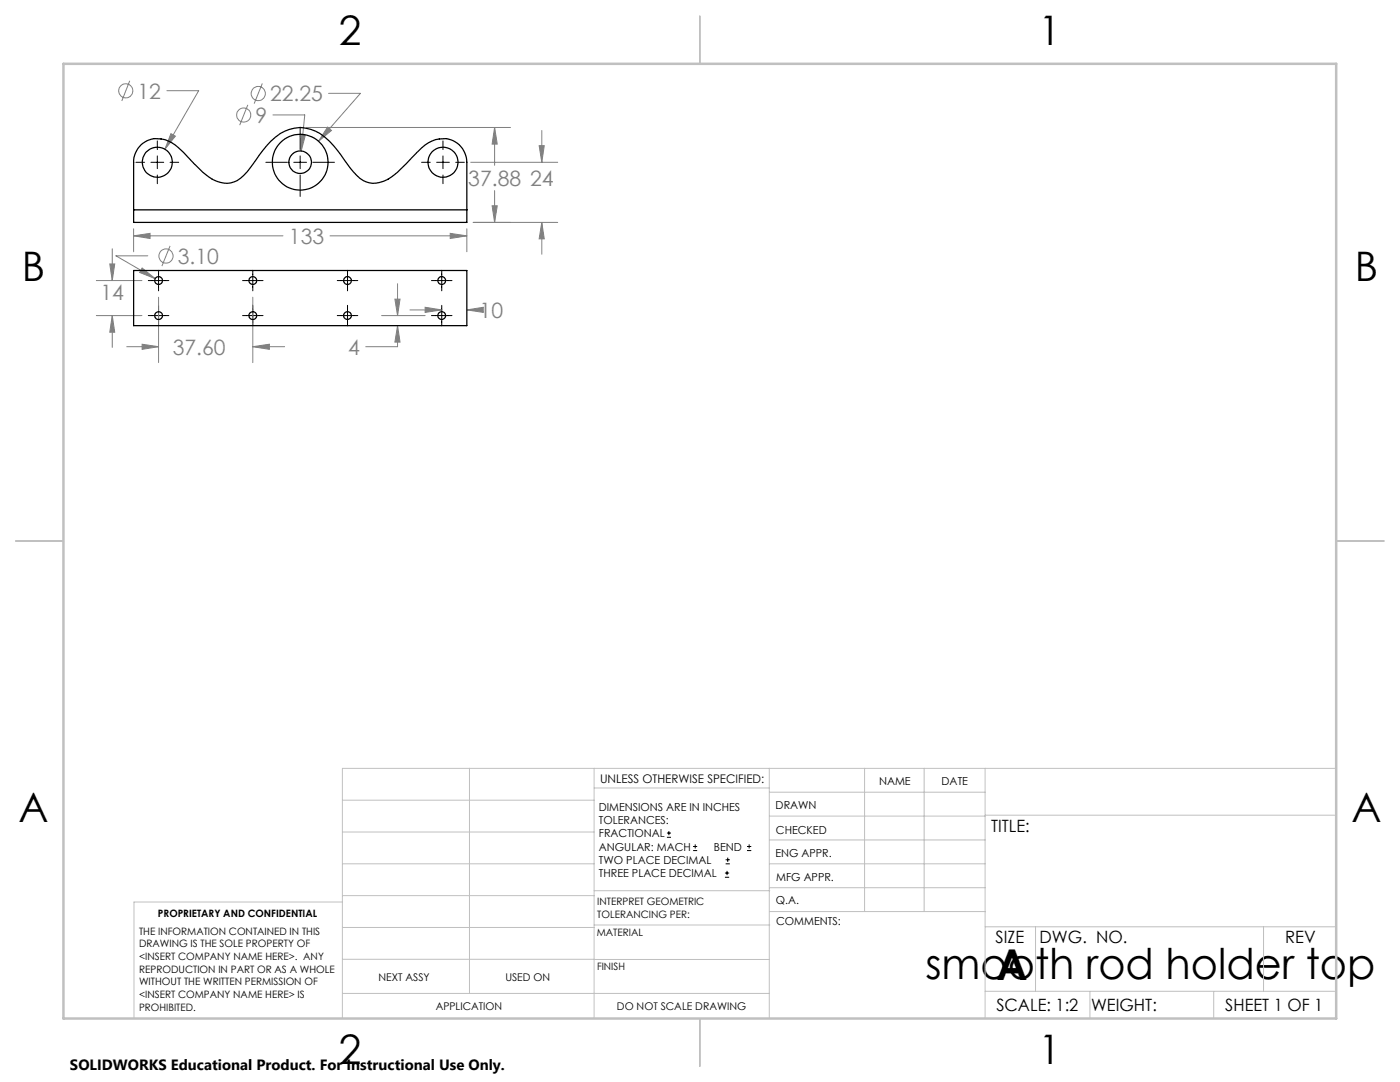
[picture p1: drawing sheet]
<svg xmlns="http://www.w3.org/2000/svg" width="279mm" height="216mm" viewBox="0 0 279 216" stroke-linecap="round" stroke-linejoin="round" font-family="sans-serif">
<g fill="none" stroke="#808080" stroke-width=".2">
<path d="M25.9 16.1l-1.6 4M33.3 18.1h6.4l-6.8 11.7M52.4 16.7l-1.7 4M65.6 18.6h6.3l-8.3 9.6M34.1 26.7l.9 .5-2.1 2.6zM49.5 20.9l-1.7 4.1M54.5 22.9h6.3l-.7 7.2M59.9 26.8l1.1 .1-.9 3.2zM61.2 25.4h40.7M65.4 25.4l.7 .6-2.5 2.2zM93.9 32.4h17.4M98.7 25.4l.5 3.4h-1z"/>
<path d="M98.7 25.4v7.6M98.7 38v6.4M107.6 29.1h1l-.5 3.3zM108.1 26v6.4M19.2 56h9.1M21.9 52.7h1l-.5 3.3zM22.4 49.6v6.4M26.7 47.1l3.3-.5v1zM26.7 45.6v4.6M26.7 47.1h29.8M28.4 53.5l2.6 2.1-3.1-1.2zM29.5 51h-6.4l7.9 4.6"/>
<path d="M31.6 59.3v13.1M33.9 49.1l-1.6 4M50.4 59.3v13.1M65.9 47.1h27.3M78.8 59.7h1l-.5 3.3zM79.3 56.6v6.4M89.9 46.6l3.3 .5-3.3 .5zM93.2 45.6v4.6M94.4 44.4h16.9M98.2 41.1h1l-.5 3.3zM108.1 44.4l.5 3.3h-1zM108.1 44.4v6.3"/>
<path d="M19.2 63h9.1M22.4 63l.5 3.3h-1zM22.4 63v6.3M25.3 69.2h6.3M28.4 68.7l3.2 .5-3.2 .5zM50.4 69.2l3.4-.5v1zM50.4 69.2h6.4M76.2 63h8.6M79.3 65l.5 3.3h-1zM79.3 65v4.2h-6.3M81.8 61.8h6.4M84.8 61.3l3.4 .5-3.4 .5z"/>
<path d="M93.2 61.8l3.2-.5v1zM93.2 61.8h1.3"/>
<circle cx="25.1" cy="18.1" r="1.42"/>
<circle cx="51.5" cy="18.7" r="1.41"/>
<circle cx="48.6" cy="23" r="1.42"/>
<circle cx="33.1" cy="51.1" r="1.41"/>
</g>
<g fill="none" stroke="#000" stroke-width=".2">
<path d="M27.1 32.4h1.8M30.1 32.4h2.6M31.4 28.1v1.7M31.4 31.1v2.6M31.4 34.9v1.8M33.9 32.4h1.8M53.1 32.4h4.3M58.6 32.4h2.6M59.9 25.5v4.3M59.9 31.1v2.6M59.9 34.9v4.3M62.4 32.4h4.3"/>
<path d="M84.1 32.4h1.8M87.1 32.4h2.6M88.4 28.1v1.7M88.4 31.1v2.6M88.4 34.9v1.8M90.9 32.4h1.8M29.6 56h4.1M31.6 53.9v4.1M48.4 56h4.1M50.4 53.9v4.1M67.3 56h4.1M69.4 53.9v4.1"/>
<path d="M86.1 56h4.1M88.2 53.9v4.1M29.6 63h4.1M31.6 60.9v4.1M48.4 63h4.1M50.4 60.9v4.1M67.3 63h4.1M69.4 60.9v4.1M86.1 63h4.1M88.2 60.9v4.1M133.1 167.1h.8M133.1 166.2h.8"/>
<path d="M133.5 165.8v.9M138.3 169.7h.8M138.3 168.9h.8M138.7 168.5v.8M144.7 175h.8M144.7 174.2h.8M144.8 172.4h.9M144.8 171.6h.9M145.1 173.8v.8M145.2 171.1v.9M149.1 169.7h.8M149.1 168.9h.8"/>
<path d="M149.5 168.5v.8"/>
</g>
<g fill="none" stroke="#c0c0c0" stroke-width=".2">
<path d="M68.3 159.7h50.3M93.7 153.3v44.9M118.6 153.3v49.9M118.6 157.2h34.9M153.5 153.3v49.9M153.5 158.1h43.1M172.5 153.3v28.6M184.4 153.3v28.6M196.6 153.3v49.9M266.7 153.3h-198.4v49.9M68.3 178.7h50.3M68.3 172.4h50.3"/>
<path d="M68.3 166h50.3M68.3 180h-41.6v23.2M118.6 177.7h35M153.5 167.6h43.1M153.5 162.8h43.1M153.5 172.4h43.1M153.5 177.1h43.1M196.6 162.7h70.1M68.3 198.2h85.2M68.3 191.4l85.2 .1M68.3 185.1h50.3M118.6 184.6h35"/>
<path d="M153.6 181.9h43M196.6 197.8h70.1M196.6 184.9h70.1M206.7 184.9v12.9M217.5 197.8v5.4M242.2 197.8v5.4M252.2 184.9v12.9"/>
</g>
<path d="M139.7 3.2v9.5M3.1 107.9h9.6M266.7 107.9h9.5M139.7 203.2v9.6" fill="none" stroke="#c0c0c0" stroke-width=".25"/>
<path d="M12.7 12.7h254v190.5h-254z" fill="none" stroke="#c0c0c0" stroke-width=".5"/>
<path d="M28.4 53.5l-.5 .9 3.1 1.2zM28.4 68.7l3.2 .5-3.2 .5zM50.4 69.2l3.4-.5v1zM22.4 63l.5 3.3h-1zM21.9 52.7h1l-.5 3.3zM84.8 61.3l3.4 .5-3.4 .5zM93.2 61.8l3.2-.5v1zM78.8 59.7h1l-.5 3.3zM79.3 65l.5 3.3h-1zM34.1 26.7l-1.2 3.1 2.1-2.6zM65.4 25.4l-1.8 2.8 2.5-2.2zM59.9 26.8l.2 3.3 .9-3.2zM89.9 46.6l3.3 .5-3.3 .5zM26.7 47.1l3.3-.5v1zM98.2 41.1h1l-.5 3.3zM98.7 25.4l.5 3.4h-1zM108.1 44.4l.5 3.3h-1zM107.6 29.1h1l-.5 3.3z" fill="#808080"/>
<g fill="none" stroke="#000" stroke-width=".25">
<path d="M28.2 28.9a5.1 5.1 0 0 1 6.8 0l1.6 1.5 3.4 3.5a7.2 7.2 0 0 0 6.1 2.6 6.6 6.6 0 0 0 3.8-3 26.5 26.5 0 0 1 6.1-6.9 7.6 7.6 0 0 1 9.8 1.6l1.6 1.9 2.5 3.4a6.3 6.3 0 0 0 4.5 3.1 7.6 7.6 0 0 0 5.4-2.7l2.4-2.4a13.1 13.1 0 0 1 4-3.3 4.8 4.8 0 0 1 7 4.2v12h-66.5v-12a4.8 4.8 0 0 1 1.5-3.5zM26.7 54h66.5v11h-66.5zM26.7 41.9h66.5"/>
<circle cx="31.4" cy="32.4" r="2.99"/>
<circle cx="59.9" cy="32.4" r="2.25"/>
<circle cx="59.9" cy="32.4" r="5.6"/>
<circle cx="88.4" cy="32.4" r="3"/>
<circle cx="31.7" cy="56" r=".78"/>
<circle cx="50.5" cy="56" r=".78"/>
<circle cx="69.4" cy="56" r=".78"/>
<circle cx="88.2" cy="56" r=".78"/>
<circle cx="31.6" cy="63" r=".78"/>
<circle cx="50.4" cy="63" r=".78"/>
<circle cx="69.4" cy="63" r=".78"/>
<circle cx="88.2" cy="63" r=".78"/>
</g>
<g font-size="8.5">
<text x="184.7" y="195.4">smooth rod holder top</text>
<text x="198.9" y="195.5">A</text>
</g>
<g font-size="8.1">
<text x="67.6" y="8.9">2</text>
<text x="207.3" y="8.9">1</text>
<text x="4.4" y="56.2">B</text>
<text x="270.4" y="56.2">B</text>
<text x="3.7" y="164.1">A</text>
<text x="269.7" y="164.1">A</text>
<text x="67.6" y="212.4">2</text>
<text x="207.3" y="212.4">1</text>
</g>
<g font-size="4.2" fill="#808080">
<text x="27.4" y="19.7">12</text>
<text x="53.9" y="20.2">22.25</text>
<text x="51" y="24.5">9</text>
<text x="93.5" y="37.1">37.88 24</text>
<text x="35.5" y="52.6">3.10</text>
<text x="57.7" y="48.7">133</text>
<text x="20.1" y="59.9">14</text>
<text x="95.7" y="63.4">10</text>
<text x="34.5" y="70.8">37.60</text>
<text x="69.5" y="70.8">4</text>
</g>
<g font-size="3.4">
<text x="197.8" y="166">TITLE:</text>
<text x="198.7" y="188.1">SIZE</text>
<text x="207.5" y="188.1">DWG. NO.</text>
<text x="256.5" y="188.2">REV</text>
<text x="198.8" y="201.7">SCALE: 1:2</text>
<text x="217.7" y="201.8">WEIGHT:</text>
<text x="244.5" y="201.7">SHEET 1 OF 1</text>
</g>
<text font-size="3" x="14" y="213.5">SOLIDWORKS Educational Product. For Instructional Use Only.</text>
<text font-size="2.4" x="119.8" y="156.2">UNLESS OTHERWISE SPECIFIED:</text>
<g font-size="2.2">
<text x="119.5" y="161.8">DIMENSIONS ARE IN INCHES</text>
<text x="154.8" y="161.4">DRAWN</text>
<text x="175.4" y="156.6">NAME</text>
<text x="187.9" y="156.7">DATE</text>
<text x="119.5" y="164.4">TOLERANCES:</text>
<text x="119.5" y="167.1">FRACTIONAL</text>
<text x="154.9" y="166.3">CHECKED</text>
<text x="119.5" y="169.7">ANGULAR: MACH</text>
<text x="119.5" y="172.4">TWO PLACE DECIMAL</text>
<text x="142.5" y="169.7">BEND</text>
<text x="154.8" y="171">ENG APPR.</text>
<text x="119.5" y="175">THREE PLACE DECIMAL</text>
<text x="154.9" y="175.7">MFG APPR.</text>
<text x="154.9" y="180.4">Q.A.</text>
<text x="154.9" y="184.6">COMMENTS:</text>
</g>
<g font-size="2.1">
<text x="75.5" y="195.7">NEXT ASSY</text>
<text x="100.9" y="195.7">USED ON</text>
<text x="86.9" y="201.5">APPLICATION</text>
<text x="123.1" y="201.6">DO NOT SCALE DRAWING</text>
</g>
<g font-size="2">
<text x="31.5" y="182.9">PROPRIETARY AND CONFIDENTIAL</text>
<text x="119.2" y="180.6">INTERPRET GEOMETRIC</text>
<text x="119.2" y="183.1">TOLERANCING PER:</text>
<text x="27.8" y="186.5">THE INFORMATION CONTAINED IN THIS</text>
<text x="27.8" y="189">DRAWING IS THE SOLE PROPERTY OF</text>
<text x="27.8" y="191.6">&lt;INSERT COMPANY NAME HERE&gt;. ANY</text>
<text x="119.1" y="186.7">MATERIAL</text>
<text x="27.8" y="194.1">REPRODUCTION IN PART OR AS A WHOLE</text>
<text x="27.8" y="196.6">WITHOUT THE WRITTEN PERMISSION OF</text>
<text x="119.1" y="193.5">FINISH</text>
<text x="27.8" y="199.1">&lt;INSERT COMPANY NAME HERE&gt; IS</text>
<text x="27.8" y="201.7">PROHIBITED.</text>
</g>
</svg>
